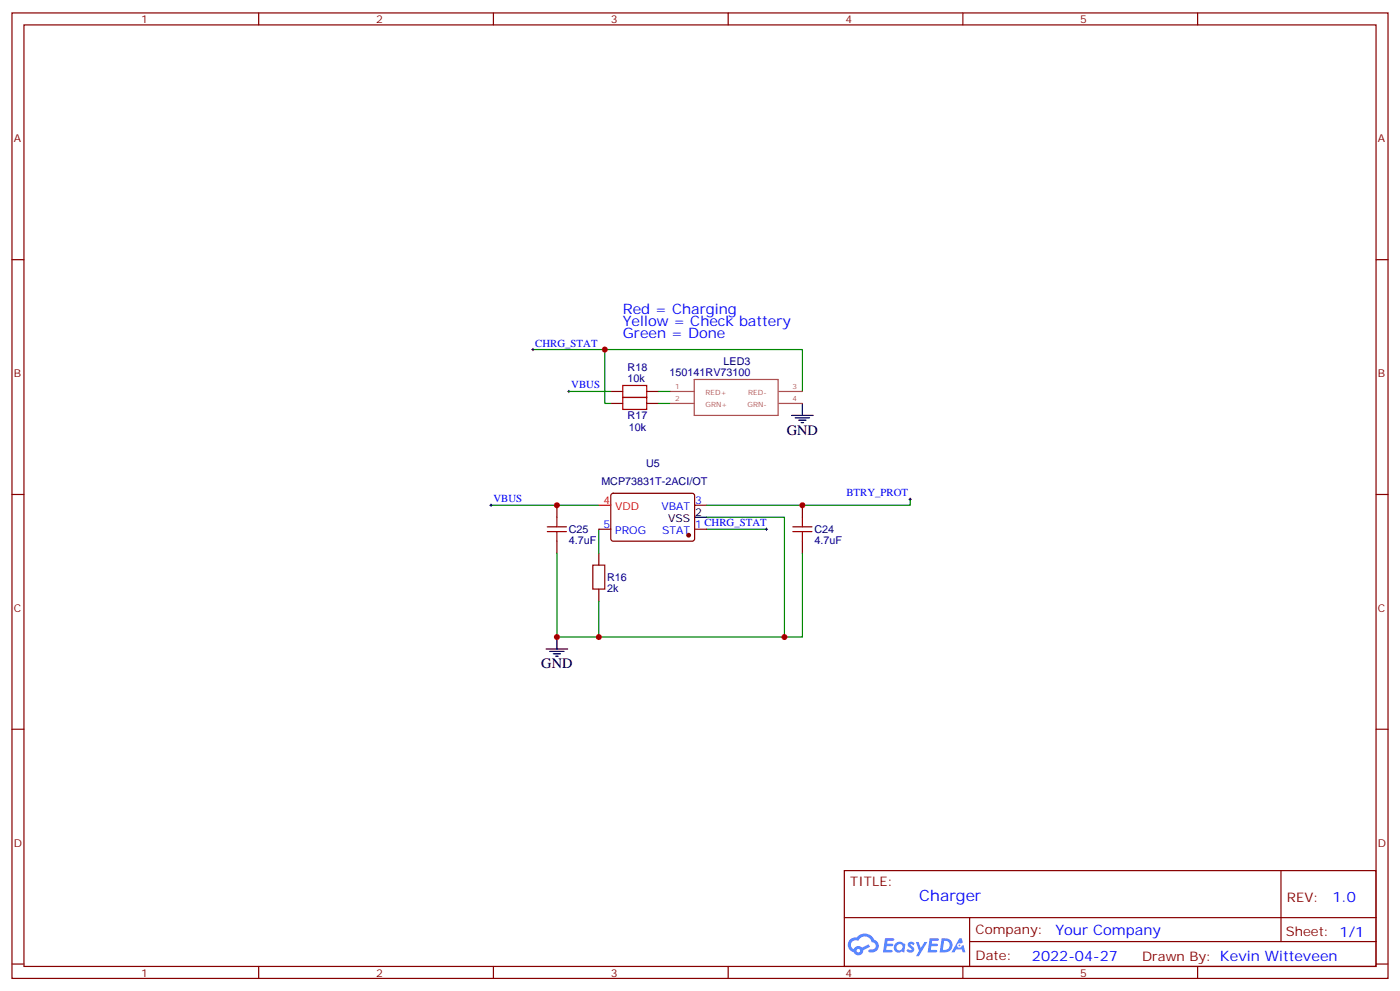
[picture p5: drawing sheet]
<svg xmlns="http://www.w3.org/2000/svg" width="412mm" height="292mm" viewBox="0 0 412 292" stroke-linecap="round" stroke-linejoin="round" font-family="sans-serif">
<g fill="none" stroke="#870000" stroke-width=".35">
<path d="M3.5 3.8h405.4v284.3h-405.4zM7.1 7.3h398.2v277.3h-398.2zM76.2 3.8v3.5M145.3 3.8v3.5M214.5 3.8v3.5M283.6 3.8v3.5M352.8 3.8v3.5M3.5 76.5h3.6M405.3 76.5h3.6M3.5 145.6h3.6M405.3 145.6h3.6M3.5 214.8h3.6"/>
<path d="M405.3 214.8h3.6M248.7 256.4h156.6v28.2h-156.6zM377.3 256.4v20.9M248.7 270.2h156.5M285.6 277.3h119.6M285.6 270.2v14.2M3.5 283.9h3.6M76.2 284.6v3.5M145.3 284.6v3.5M214.5 284.6v3.5M283.6 284.6v3.5M352.8 284.6v3.5"/>
<path d="M405.3 283.9h3.6"/>
</g>
<g fill="#5487ff">
<path d="M267.7 277.6a1.22 1.22 0 0 1 1.7 .2l-.4 .6a.47 .47 0 0 0-.3-.4 .47 .47 0 0 0-.5 .2l.1 .2a1.14 1.14 0 0 1 .8 1.8 1.14 1.14 0 0 1-1.9 0l-.2-.2 .5-.6 .7 .5a.29 .29 0 0 0 .3-.3 .29 .29 0 0 0-.2-.3 1.04 1.04 0 0 1-.6-1.7z"/>
<path d="M260.7 276.3h2.4l.3 .2-.2 .5-1.8 .1-.1 .8h1.5l.3 .4-.3 .4h-1.6l-.2 1.1h1.7l.2 .3-.2 .3-2.6 .1z"/>
<path d="M273.8 276.3h2.4l.3 .2-.1 .5-1.8 .1-.2 .8h1.6l.3 .4-.4 .4h-1.6l-.1 1.1h1.7l.2 .3-.2 .3-2.6 .1z"/>
<path d="M282.6 276.3h.7l.3 1.3-.6 .3a.69 .69 0 0 0-1 .3 .69 .69 0 0 0 .4 .9 .69 .69 0 0 0 .9-.6l.5-.2 .6 2.2h-.8l-.2-.9h-1.8l-.5 .9h-.8z"/>
<path d="M269.8 277.4h.8l.6 1.8 1.1-1.8h.9l-2.6 4.2h-.8l.9-1.5z"/>
<path d="M277.4 276.3l-.6 4.2h1.3a2.11 2.11 0 0 0 2.5-2.1 2.11 2.11 0 0 0-2.5-2.1zM278.1 277.1a1.39 1.39 0 0 1 1.7 1.4 1.39 1.39 0 0 1-1.8 1.3h-.3z"/>
<path d="M263.7 277.9a1.54 1.54 0 0 0-.1 2.2 1.54 1.54 0 0 0 2.2 .1l.6 .3 .3-2.3-.2-.3h-.4a1.49 1.49 0 0 0-2.4 0zM264 278.9a.94 .94 0 0 1 1.8 0 .94 .94 0 0 1-1.8 0z"/>
<path d="M250.4 276.7a2.18 2.18 0 0 0 1.1 3.7 1.44 1.44 0 0 0 1.6 .9 1.44 1.44 0 0 0 1.2-1.4l2-1.1-.5-.7-1.9 1a1.47 1.47 0 0 0-2.4 .4 1.39 1.39 0 0 1-.7-1.9 1.39 1.39 0 0 1 2-.5 2.12 2.12 0 0 1 2.2-1.3 2.12 2.12 0 0 1 1.9 1.7 1.14 1.14 0 0 1 1.1 1.4 1.14 1.14 0 0 1-1.7 .7 .43 .43 0 0 0-.5 .4 .43 .43 0 0 0 .4 .5 1.98 1.98 0 0 0 2.5-1.2 1.98 1.98 0 0 0-1.2-2.6 3.1 3.1 0 0 0-5.3-.6l-.9 .1zM252.3 280a.55 .55 0 0 1 1.1 0 .55 .55 0 0 1-1.1 0z"/>
<circle cx="282.6" cy="278.4" r=".26"/>
</g>
<path d="M183.4 117.1h7.1v3.5h-7.1zM183.4 113.5h7.1v3.6h-7.1zM161.2 156.6h5.7M161.2 155.2h5.7M164 152.3v2.9M164 156.6v2.8M233.5 156.6h5.7M233.5 155.2h5.7M236.4 152.3v2.9M236.4 156.6v2.8M174.6 166.4h3.6v7.1h-3.6z" fill="none" stroke="#a10000" stroke-width=".35"/>
<g fill="none" stroke="#870000" stroke-width=".35">
<path d="M179.9 118.8h3.5M179.9 115.3h3.5M190.5 118.8h3.5M190.5 115.3h3.5M164 148.8v3.5M164 159.4v3.5M176.4 155.9h3.5M180.2 145.5l.4-.2h23.6l.4 .7-.1 13-.6 .4-23.6-.1-.4-.6v-12.7zM204.6 155.9h3.5M204.6 148.8h3.5M236.4 148.8v3.5M236.4 159.4v3.5"/>
<path d="M176.4 162.9v3.5M176.4 173.5v3.5"/>
</g>
<path d="M157 102.9h21.2M167.6 115.3h12.3M194 118.8h3.6M194 115.3h3.6M236.4 115.3v-12.4h-58.2v15.9h1.7M144.6 148.8h31.8M176.4 155.9v7M208.1 152.3h23v35.3M208.1 155.9h17.7M268.1 147v1.8h-60M164 162.9v24.7h72.4v-24.7M176.4 177v10.6" fill="none" stroke="#008700" stroke-width=".35"/>
<path d="M156.6 102.9h.7M157 102.6v.7M167.2 115.3h.7M167.6 114.9v.7M144.3 148.8h.7M144.6 148.4v.8M225.4 155.9h.7M225.8 155.5v.7M267.8 147h.7M268.1 146.7v.7" fill="none" stroke="#000" stroke-width=".29"/>
<path d="M236.4 118.8v3.5M233.2 122.3h6.3M234.2 123h4.3M235.3 123.8h2.1M236 124.5h.7M204.6 152.3h3.5M160.9 191.1h6.3M161.9 191.8h4.3M163 192.5h2.1M163.7 193.3h.7M164 187.6v3.5" fill="none" stroke="#000" stroke-width=".35"/>
<path d="M197.6 115.3h6.9M197.6 118.8h6.9M204.5 111.8h24.7v10.5h-24.7zM229.4 115.3h7M229.4 118.8h7" fill="none" stroke="#a64a4a" stroke-width=".35"/>
<circle cx="202.8" cy="157.6" r=".53" fill="#870000" stroke="#870000" stroke-width=".35"/>
<path d="M176.4 148.8h3.5" fill="none" stroke="#f00" stroke-width=".35"/>
<g fill="#c00">
<circle cx="236.4" cy="148.8" r=".88"/>
<circle cx="164" cy="148.8" r=".88"/>
<circle cx="178.2" cy="102.9" r=".88"/>
<circle cx="176.4" cy="187.6" r=".88"/>
<circle cx="231.1" cy="187.6" r=".88"/>
<circle cx="164" cy="187.6" r=".88"/>
</g>
<text font-size="4.6" fill="#00f" x="270.8" y="265.4">Charger</text>
<g font-size="4.2" fill="#00f">
<text x="183.4" y="95.9">Yellow = Check battery</text>
<text x="183.4" y="92.4">Red = Charging</text>
<text x="183.4" y="99.4">Green = Done</text>
<text x="392.5" y="265.7">1.0</text>
<text x="310.9" y="275.2">Your Company</text>
<text x="304" y="283">2022-04-27</text>
</g>
<g font-size="4.2">
<text x="231.8" y="128">GND</text>
<text x="159.5" y="196.8">GND</text>
</g>
<g font-size="3.9" fill="#800">
<text x="250.5" y="261">TITLE:</text>
<text x="379.1" y="265.7">REV:</text>
<text x="287.4" y="275.2">Company:</text>
<text x="378.7" y="275.8">Sheet: 1/1</text>
<text x="287.4" y="282.9">Date:</text>
<text x="336.4" y="282.9">Drawn By: Kevin Witteveen</text>
</g>
<g font-size="3.2" fill="#800">
<text x="41.6" y="6.8">1</text>
<text x="110.8" y="6.8">2</text>
<text x="179.9" y="6.8">3</text>
<text x="249.1" y="6.8">4</text>
<text x="318.2" y="6.8">5</text>
<text x="4.1" y="41.9">A</text>
<text x="405.9" y="41.9">A</text>
<text x="4.1" y="111.1">B</text>
<text x="405.9" y="111.1">B</text>
<text x="4.1" y="180.2">C</text>
<text x="405.9" y="180.2">C</text>
<text x="4.1" y="249.3">D</text>
<text x="405.9" y="249.3">D</text>
<text x="41.6" y="287.6">1</text>
<text x="110.8" y="287.6">2</text>
<text x="179.9" y="287.6">3</text>
<text x="249.1" y="287.6">4</text>
<text x="318.2" y="287.6">5</text>
</g>
<g font-size="3.2" fill="#00f">
<text x="157.7" y="102.1">CHRG_STAT</text>
<text x="168.3" y="114.4">VBUS</text>
<text x="145.3" y="147.9">VBUS</text>
<text x="204.8" y="148.4">3</text>
<text x="249.3" y="146.2">BTRY_PROT</text>
<text x="177.7" y="155.5">5</text>
<text x="194.8" y="150.2">VBAT</text>
<text x="204.8" y="155.5">1 CHRG_STAT</text>
<text x="181.2" y="157.3">PROG</text>
<text x="195.1" y="157.3">STAT</text>
</g>
<g font-size="3.2" fill="#000080">
<text x="213.1" y="107.6">LED3</text>
<text x="184.9" y="112.5">10k</text>
<text x="184.9" y="109.3">R18</text>
<text x="197.2" y="110.7">150141RV73100</text>
<text x="184.9" y="123.5">R17</text>
<text x="185.2" y="127">10k</text>
<text x="190.3" y="137.6">U5</text>
<text x="177.1" y="142.9">MCP73831T-2ACI/OT</text>
<text x="167.6" y="160.2">4.7uF</text>
<text x="167.6" y="157">C25</text>
<text x="239.9" y="160.2">4.7uF</text>
<text x="239.9" y="157">C24</text>
<text x="178.9" y="171.1">R16</text>
<text x="178.9" y="174.3">2k</text>
</g>
<g font-size="3.2" fill="#f00">
<text x="177.7" y="148.4">4</text>
<text x="181.2" y="150.2">VDD</text>
</g>
<g font-size="3.2">
<text x="196.8" y="153.7">VSS</text>
<text x="204.8" y="152">2</text>
</g>
<g font-size="2.1" fill="#a54b4b">
<text x="198.9" y="114.6">1</text>
<text x="198.9" y="118.1">2</text>
<text x="207.9" y="116.3">RED+</text>
<text x="207.9" y="119.9">GRN+</text>
<text x="220.2" y="119.9">GRN-</text>
<text x="220.4" y="116.3">RED-</text>
<text x="233.5" y="114.6">3</text>
<text x="233.5" y="118.1">4</text>
</g>
</svg>
